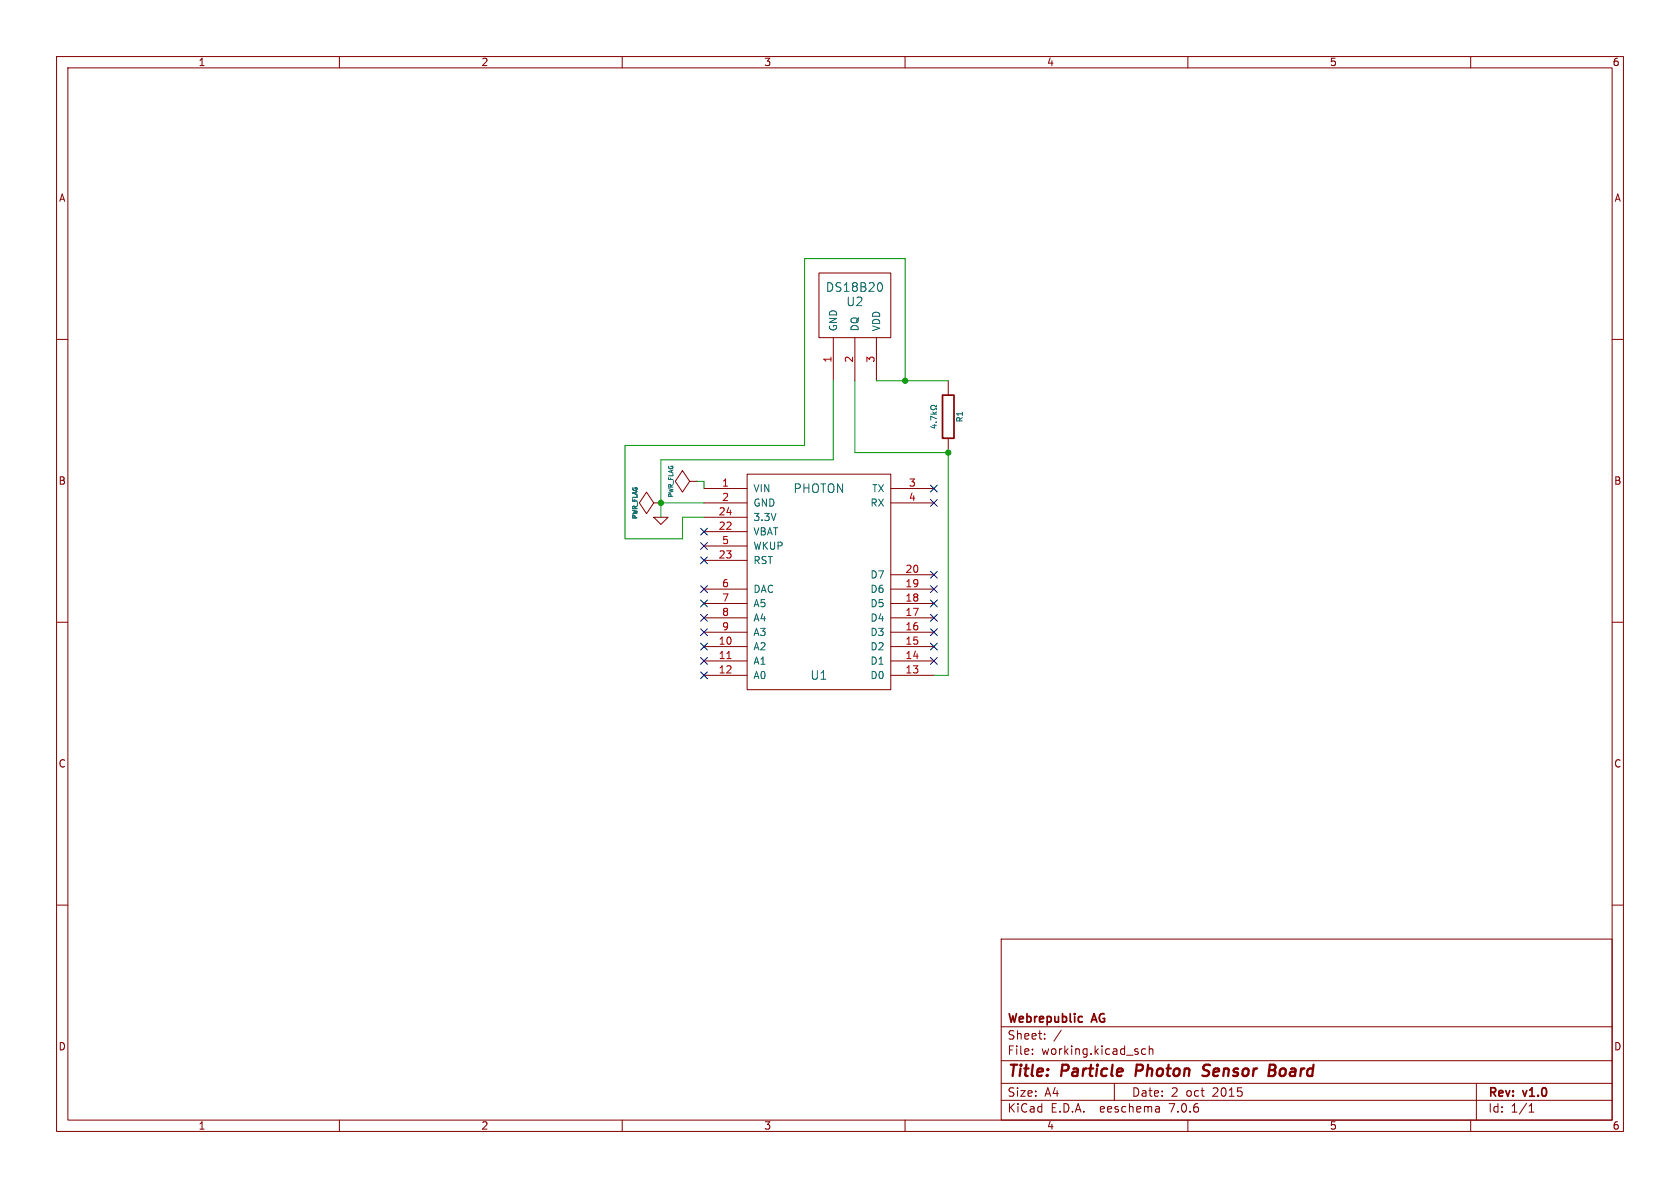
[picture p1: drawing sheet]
(kicad_sch (version 20230121) (generator eeschema)

 (paper "A4")

 (title_block
  (title "Particle Photon Sensor Board")
  (date "2 oct 2015")
  (rev "v1.0")
  (company "Webrepublic AG"))

 (lib_symbols
  (symbol "photon-sensor-board-rescue:GND" (power) (pin_names (offset 0)) (in_bom yes) (on_board yes)
   (property "Reference" "#PWR" (at 0 0 0) (effects (font (size 0.762 0.762)) hide))
   (property "Value" "GND" (at 0 -1.778 0) (effects (font (size 0.762 0.762)) hide))
   (property "Footprint" "" (at 0 0 0) (effects (font (size 1.524 1.524))))
   (property "Datasheet" "" (at 0 0 0) (effects (font (size 1.524 1.524))))
   (symbol "GND_0_1"
    (polyline (pts (xy -1.27 0) (xy 0 -1.27) (xy 1.27 0) (xy -1.27 0)) (stroke (width 0) (type solid)) (fill (type none))))
   (symbol "GND_1_1"
    (pin power_in line (at 0 0 90) (length 0) hide (name "GND" (effects (font (size 0.762 0.762)))) (number "1" (effects (font (size 0.762 0.762)))))))
  (symbol "photon-sensor-board-rescue:PHOTON" (pin_names (offset 1.016)) (in_bom yes) (on_board yes)
   (property "Reference" "U" (at 0 -15.24 0) (effects (font (size 1.524 1.524))))
   (property "Value" "PHOTON" (at 0 17.78 0) (effects (font (size 1.524 1.524))))
   (property "Footprint" "" (at 0 2.54 0) (effects (font (size 1.524 1.524))))
   (property "Datasheet" "" (at 0 2.54 0) (effects (font (size 1.524 1.524))))
   (symbol "PHOTON_0_1"
    (rectangle (start -12.7 20.32) (end 12.7 -17.78) (stroke (width 0) (type solid)) (fill (type none))))
   (symbol "PHOTON_1_1"
    (pin power_in line (at -20.32 17.78 0) (length 7.62) (name "VIN" (effects (font (size 1.27 1.27)))) (number "1" (effects (font (size 1.27 1.27)))))
    (pin bidirectional line (at -20.32 -10.16 0) (length 7.62) (name "A2" (effects (font (size 1.27 1.27)))) (number "10" (effects (font (size 1.27 1.27)))))
    (pin bidirectional line (at -20.32 -12.7 0) (length 7.62) (name "A1" (effects (font (size 1.27 1.27)))) (number "11" (effects (font (size 1.27 1.27)))))
    (pin bidirectional line (at -20.32 -15.24 0) (length 7.62) (name "A0" (effects (font (size 1.27 1.27)))) (number "12" (effects (font (size 1.27 1.27)))))
    (pin bidirectional line (at 20.32 -15.24 180) (length 7.62) (name "D0" (effects (font (size 1.27 1.27)))) (number "13" (effects (font (size 1.27 1.27)))))
    (pin bidirectional line (at 20.32 -12.7 180) (length 7.62) (name "D1" (effects (font (size 1.27 1.27)))) (number "14" (effects (font (size 1.27 1.27)))))
    (pin bidirectional line (at 20.32 -10.16 180) (length 7.62) (name "D2" (effects (font (size 1.27 1.27)))) (number "15" (effects (font (size 1.27 1.27)))))
    (pin bidirectional line (at 20.32 -7.62 180) (length 7.62) (name "D3" (effects (font (size 1.27 1.27)))) (number "16" (effects (font (size 1.27 1.27)))))
    (pin bidirectional line (at 20.32 -5.08 180) (length 7.62) (name "D4" (effects (font (size 1.27 1.27)))) (number "17" (effects (font (size 1.27 1.27)))))
    (pin bidirectional line (at 20.32 -2.54 180) (length 7.62) (name "D5" (effects (font (size 1.27 1.27)))) (number "18" (effects (font (size 1.27 1.27)))))
    (pin bidirectional line (at 20.32 0 180) (length 7.62) (name "D6" (effects (font (size 1.27 1.27)))) (number "19" (effects (font (size 1.27 1.27)))))
    (pin power_in line (at -20.32 15.24 0) (length 7.62) (name "GND" (effects (font (size 1.27 1.27)))) (number "2" (effects (font (size 1.27 1.27)))))
    (pin bidirectional line (at 20.32 2.54 180) (length 7.62) (name "D7" (effects (font (size 1.27 1.27)))) (number "20" (effects (font (size 1.27 1.27)))))
    (pin power_in line (at -20.32 10.16 0) (length 7.62) (name "VBAT" (effects (font (size 1.27 1.27)))) (number "22" (effects (font (size 1.27 1.27)))))
    (pin input line (at -20.32 5.08 0) (length 7.62) (name "RST" (effects (font (size 1.27 1.27)))) (number "23" (effects (font (size 1.27 1.27)))))
    (pin power_out line (at -20.32 12.7 0) (length 7.62) (name "3.3V" (effects (font (size 1.27 1.27)))) (number "24" (effects (font (size 1.27 1.27)))))
    (pin output line (at 20.32 17.78 180) (length 7.62) (name "TX" (effects (font (size 1.27 1.27)))) (number "3" (effects (font (size 1.27 1.27)))))
    (pin input line (at 20.32 15.24 180) (length 7.62) (name "RX" (effects (font (size 1.27 1.27)))) (number "4" (effects (font (size 1.27 1.27)))))
    (pin input line (at -20.32 7.62 0) (length 7.62) (name "WKUP" (effects (font (size 1.27 1.27)))) (number "5" (effects (font (size 1.27 1.27)))))
    (pin output line (at -20.32 0 0) (length 7.62) (name "DAC" (effects (font (size 1.27 1.27)))) (number "6" (effects (font (size 1.27 1.27)))))
    (pin bidirectional line (at -20.32 -2.54 0) (length 7.62) (name "A5" (effects (font (size 1.27 1.27)))) (number "7" (effects (font (size 1.27 1.27)))))
    (pin bidirectional line (at -20.32 -5.08 0) (length 7.62) (name "A4" (effects (font (size 1.27 1.27)))) (number "8" (effects (font (size 1.27 1.27)))))
    (pin bidirectional line (at -20.32 -7.62 0) (length 7.62) (name "A3" (effects (font (size 1.27 1.27)))) (number "9" (effects (font (size 1.27 1.27)))))))
  (symbol "photon-sensor-board-rescue:PWR_FLAG" (power) (pin_numbers hide) (pin_names (offset 0) hide) (in_bom yes) (on_board yes)
   (property "Reference" "#FLG" (at 0 2.413 0) (effects (font (size 0.762 0.762)) hide))
   (property "Value" "PWR_FLAG" (at 0 4.572 0) (effects (font (size 0.762 0.762))))
   (property "Footprint" "" (at 0 0 0) (effects (font (size 1.524 1.524))))
   (property "Datasheet" "" (at 0 0 0) (effects (font (size 1.524 1.524))))
   (symbol "PWR_FLAG_0_0"
    (pin power_out line (at 0 0 90) (length 0) (name "pwr" (effects (font (size 0.508 0.508)))) (number "1" (effects (font (size 0.508 0.508))))))
   (symbol "PWR_FLAG_0_1"
    (polyline (pts (xy 0 0) (xy 0 1.27) (xy -1.905 2.54) (xy 0 3.81) (xy 1.905 2.54) (xy 0 1.27)) (stroke (width 0) (type solid)) (fill (type none)))))
  (symbol "photon-sensor-board-rescue:R" (pin_numbers hide) (pin_names (offset 0)) (in_bom yes) (on_board yes)
   (property "Reference" "R" (at 2.032 0 90) (effects (font (size 1.016 1.016))))
   (property "Value" "R" (at 0.1778 0.0254 90) (effects (font (size 1.016 1.016))))
   (property "Footprint" "" (at -1.778 0 90) (effects (font (size 0.762 0.762))))
   (property "Datasheet" "" (at 0 0 0) (effects (font (size 0.762 0.762))))
   (symbol "R_0_1"
    (rectangle (start -1.016 3.81) (end 1.016 -3.81) (stroke (width 0.3048) (type solid)) (fill (type none))))
   (symbol "R_1_1"
    (pin passive line (at 0 6.35 270) (length 2.54) (name "~" (effects (font (size 1.524 1.524)))) (number "1" (effects (font (size 1.524 1.524)))))
    (pin passive line (at 0 -6.35 90) (length 2.54) (name "~" (effects (font (size 1.524 1.524)))) (number "2" (effects (font (size 1.524 1.524)))))))
  (symbol "sensors:DS18B20" (pin_names (offset 1.016)) (in_bom yes) (on_board yes)
   (property "Reference" "U" (at 0 3.81 0) (effects (font (size 1.524 1.524))))
   (property "Value" "DS18B20" (at 0 6.35 0) (effects (font (size 1.524 1.524))))
   (property "Footprint" "" (at 2.54 3.81 0) (effects (font (size 1.524 1.524))))
   (property "Datasheet" "" (at 2.54 3.81 0) (effects (font (size 1.524 1.524))))
   (symbol "DS18B20_0_1"
    (rectangle (start -6.35 -2.54) (end 6.35 8.89) (stroke (width 0) (type solid)) (fill (type none))))
   (symbol "DS18B20_1_1"
    (pin power_in line (at -3.81 -10.16 90) (length 7.62) (name "GND" (effects (font (size 1.27 1.27)))) (number "1" (effects (font (size 1.27 1.27)))))
    (pin bidirectional line (at 0 -10.16 90) (length 7.62) (name "DQ" (effects (font (size 1.27 1.27)))) (number "2" (effects (font (size 1.27 1.27)))))
    (pin power_in line (at 3.81 -10.16 90) (length 7.62) (name "VDD" (effects (font (size 1.27 1.27)))) (number "3" (effects (font (size 1.27 1.27))))))))

 (junction (at 116.84 88.9) (diameter 0) (color 0 0 0 0))
 (junction (at 160.02 67.31) (diameter 0) (color 0 0 0 0))
 (junction (at 167.64 80.01) (diameter 0) (color 0 0 0 0))

 (no_connect (at 124.46 96.52))
 (no_connect (at 165.1 106.68))
 (no_connect (at 165.1 109.22))
 (no_connect (at 165.1 101.6))
 (no_connect (at 124.46 114.3))
 (no_connect (at 124.46 106.68))
 (no_connect (at 124.46 116.84))
 (no_connect (at 124.46 93.98))
 (no_connect (at 165.1 111.76))
 (no_connect (at 124.46 104.14))
 (no_connect (at 124.46 109.22))
 (no_connect (at 124.46 99.06))
 (no_connect (at 165.1 104.14))
 (no_connect (at 165.1 86.36))
 (no_connect (at 165.1 116.84))
 (no_connect (at 165.1 88.9))
 (no_connect (at 124.46 111.76))
 (no_connect (at 165.1 114.3))
 (no_connect (at 124.46 119.38))

 (wire (pts (xy 154.94 67.31) (xy 160.02 67.31)) (stroke (width 0) (type default)))
 (wire (pts (xy 167.64 80.01) (xy 167.64 119.38)) (stroke (width 0) (type default)))
 (wire (pts (xy 142.24 45.72) (xy 142.24 78.74)) (stroke (width 0) (type default)))
 (wire (pts (xy 123.19 85.09) (xy 124.46 85.09)) (stroke (width 0) (type default)))
 (wire (pts (xy 167.64 119.38) (xy 165.1 119.38)) (stroke (width 0) (type default)))
 (wire (pts (xy 120.65 91.44) (xy 124.46 91.44)) (stroke (width 0) (type default)))
 (wire (pts (xy 151.13 80.01) (xy 151.13 67.31)) (stroke (width 0) (type default)))
 (wire (pts (xy 116.84 88.9) (xy 124.46 88.9)) (stroke (width 0) (type default)))
 (wire (pts (xy 160.02 45.72) (xy 142.24 45.72)) (stroke (width 0) (type default)))
 (wire (pts (xy 147.32 67.31) (xy 147.32 81.28)) (stroke (width 0) (type default)))
 (wire (pts (xy 110.49 95.25) (xy 120.65 95.25)) (stroke (width 0) (type default)))
 (wire (pts (xy 142.24 78.74) (xy 110.49 78.74)) (stroke (width 0) (type default)))
 (wire (pts (xy 124.46 85.09) (xy 124.46 86.36)) (stroke (width 0) (type default)))
 (wire (pts (xy 160.02 67.31) (xy 160.02 45.72)) (stroke (width 0) (type default)))
 (wire (pts (xy 147.32 81.28) (xy 116.84 81.28)) (stroke (width 0) (type default)))
 (wire (pts (xy 151.13 80.01) (xy 167.64 80.01)) (stroke (width 0) (type default)))
 (wire (pts (xy 110.49 78.74) (xy 110.49 95.25)) (stroke (width 0) (type default)))
 (wire (pts (xy 120.65 95.25) (xy 120.65 91.44)) (stroke (width 0) (type default)))
 (wire (pts (xy 116.84 81.28) (xy 116.84 88.9)) (stroke (width 0) (type default)))
 (wire (pts (xy 160.02 67.31) (xy 167.64 67.31)) (stroke (width 0) (type default)))
 (wire (pts (xy 116.84 88.9) (xy 116.84 91.44)) (stroke (width 0) (type default)))

 (symbol (lib_id "sensors:DS18B20") (at 151.13 57.15 0) (unit 1) (in_bom yes) (on_board yes) (dnp no)
  (property "Reference" "U2" (at 151.13 53.34 0) (effects (font (size 1.524 1.524))))
  (property "Value" "DS18B20" (at 151.13 50.8 0) (effects (font (size 1.524 1.524))))
  (property "Footprint" "~" (at 153.67 53.34 0) (effects (font (size 1.524 1.524))))
  (property "Datasheet" "~" (at 153.67 53.34 0) (effects (font (size 1.524 1.524)))) (pin "1") (pin "2") (pin "3"))

 (symbol (lib_id "photon-sensor-board-rescue:R") (at 167.64 73.66 0) (unit 1) (in_bom yes) (on_board yes) (dnp no)
  (property "Reference" "R1" (at 169.672 73.66 90) (effects (font (size 1.016 1.016))))
  (property "Value" "4.7kΩ" (at 165.1 73.66 90) (effects (font (size 1.016 1.016))))
  (property "Footprint" "~" (at 165.862 73.66 90) (effects (font (size 0.762 0.762))))
  (property "Datasheet" "~" (at 167.64 73.66 0) (effects (font (size 0.762 0.762)))) (pin "1") (pin "2"))

 (symbol (lib_id "photon-sensor-board-rescue:PHOTON") (at 144.78 104.14 0) (unit 1) (in_bom yes) (on_board yes) (dnp no)
  (property "Reference" "U1" (at 144.78 119.38 0) (effects (font (size 1.524 1.524))))
  (property "Value" "PHOTON" (at 144.78 86.36 0) (effects (font (size 1.524 1.524))))
  (property "Footprint" "" (at 144.78 101.6 0) (effects (font (size 1.524 1.524))))
  (property "Datasheet" "" (at 144.78 101.6 0) (effects (font (size 1.524 1.524)))) (pin "1") (pin "10") (pin "11") (pin "12") (pin "13") (pin "14") (pin "15") (pin "16") (pin "17") (pin "18") (pin "19") (pin "2") (pin "20") (pin "22") (pin "23") (pin "24") (pin "3") (pin "4") (pin "5") (pin "6") (pin "7") (pin "8") (pin "9"))

 (symbol (lib_id "photon-sensor-board-rescue:GND") (at 116.84 91.44 0) (unit 1) (in_bom yes) (on_board yes) (dnp no)
  (property "Reference" "#PWR01" (at 116.84 91.44 0) (effects (font (size 0.762 0.762)) hide))
  (property "Value" "GND" (at 116.84 93.218 0) (effects (font (size 0.762 0.762)) hide))
  (property "Footprint" "" (at 116.84 91.44 0) (effects (font (size 1.524 1.524))))
  (property "Datasheet" "" (at 116.84 91.44 0) (effects (font (size 1.524 1.524)))) (pin "1"))

 (symbol (lib_id "photon-sensor-board-rescue:PWR_FLAG") (at 123.19 85.09 90) (unit 1) (in_bom yes) (on_board yes) (dnp no)
  (property "Reference" "#FLG02" (at 120.777 85.09 0) (effects (font (size 0.762 0.762)) hide))
  (property "Value" "PWR_FLAG" (at 118.618 85.09 0) (effects (font (size 0.762 0.762))))
  (property "Footprint" "" (at 123.19 85.09 0) (effects (font (size 1.524 1.524))))
  (property "Datasheet" "" (at 123.19 85.09 0) (effects (font (size 1.524 1.524)))) (pin "1"))

 (symbol (lib_id "photon-sensor-board-rescue:PWR_FLAG") (at 116.84 88.9 90) (unit 1) (in_bom yes) (on_board yes) (dnp no)
  (property "Reference" "#FLG03" (at 114.427 88.9 0) (effects (font (size 0.762 0.762)) hide))
  (property "Value" "PWR_FLAG" (at 112.268 88.9 0) (effects (font (size 0.762 0.762))))
  (property "Footprint" "" (at 116.84 88.9 0) (effects (font (size 1.524 1.524))))
  (property "Datasheet" "" (at 116.84 88.9 0) (effects (font (size 1.524 1.524)))) (pin "1"))

 (sheet_instances (path "" (page "1"))))
